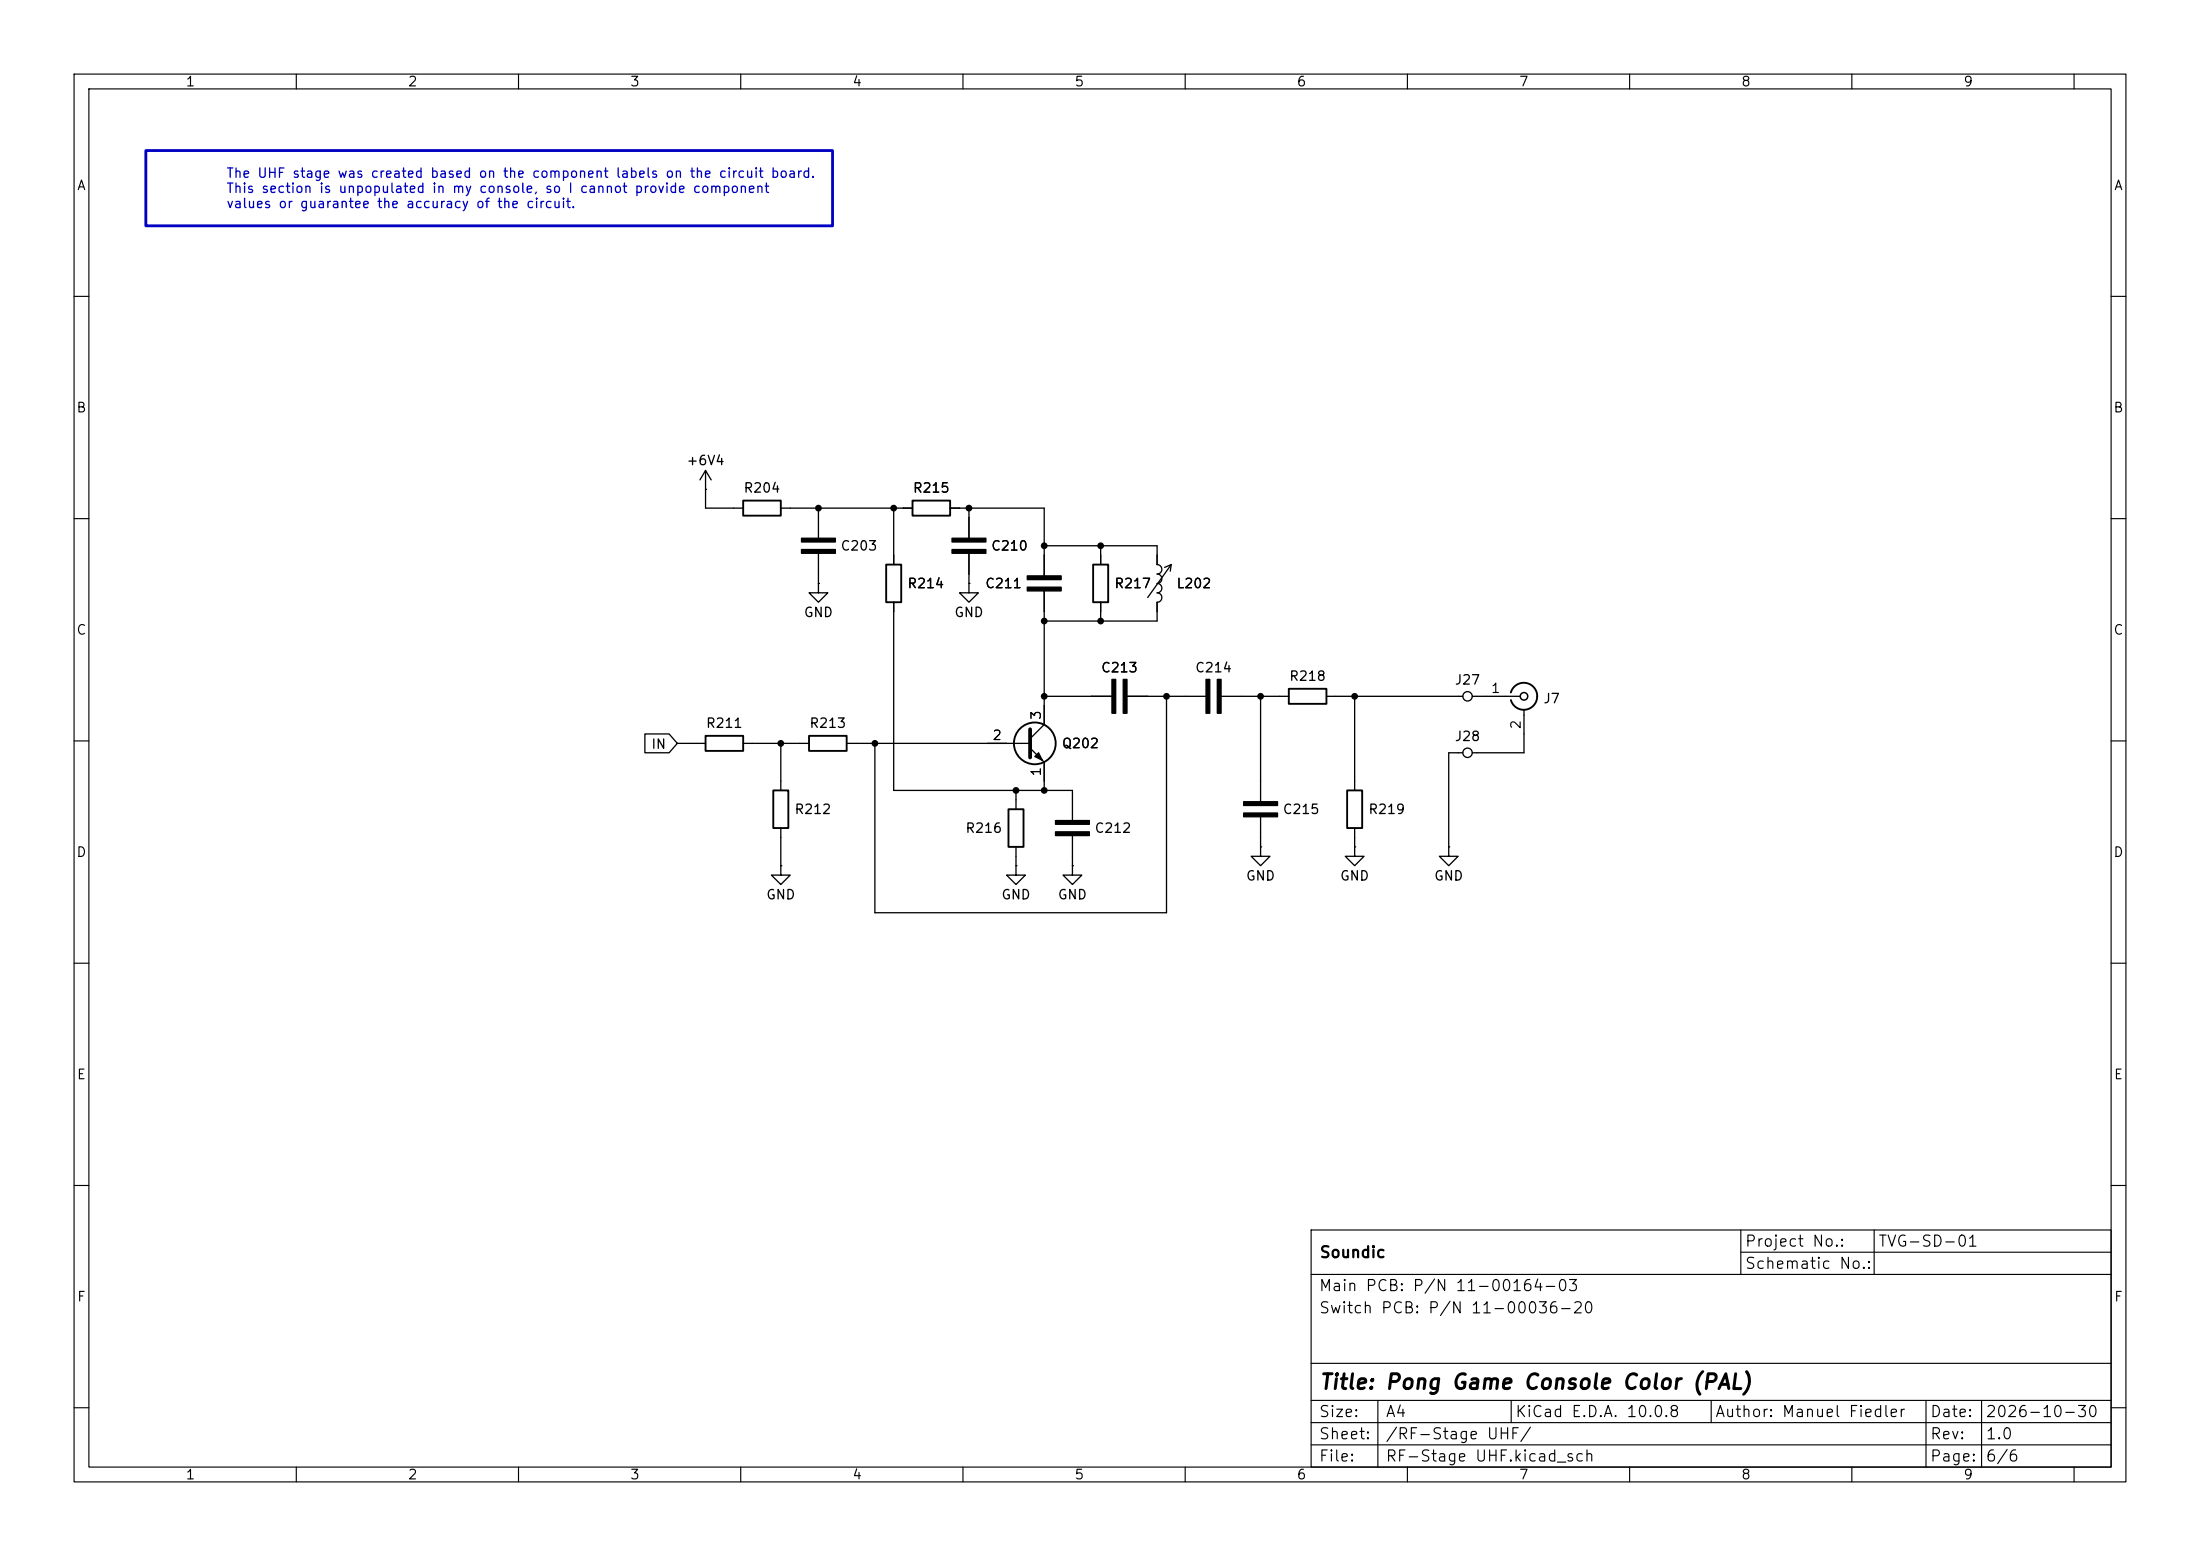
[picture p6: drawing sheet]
<svg xmlns="http://www.w3.org/2000/svg" width="297mm" height="210mm" viewBox="0 0 297 210" stroke-linecap="round" stroke-linejoin="round" font-family="sans-serif">
<g fill="none" stroke="#000" stroke-width=".15">
<path d="M10 10h277v190h-277zM12 12h273v186h-273zM40 10v2M70 10v2M100 10v2M130 10v2M160 10v2M190 10v2M220 10v2M250 10v2M280 10v2M10 40h2"/>
<path d="M285 40h2M10 70h2M285 70h2M10 100h2M285 100h2M10 130h2M285 130h2M10 160h2M177 166h108v32h-108zM177 172h108M235 169h50M235 166v6"/>
<path d="M253 166v6M285 160h2M10 190h2M40 198v2M70 198v2M100 198v2M130 198v2M160 198v2M177 195h108M177 192h108M177 189h108M177 184h108"/>
<path d="M186 189v9M190 198v2M204 189v3M220 198v2M231 189v3M250 198v2M260 189v9M267.5 189v9M280 198v2M285 190h2"/>
</g>
<g fill="none" stroke="#000" stroke-width=".18">
<path d="M95.2 66h.1M95.2 63.5l.8 1.3M95.2 63.5l-.7 1.3M95.2 63.5v5.1h5.1M105.4 68.6h17.8M110.5 78.7v1.3h1.3l-1.3 1.3-1.3-1.3h1.3M110.5 78.7h.1M110.5 68.6v4M110.5 74.7v4M120.6 68.6v7.6M128.3 68.6h12.7v9.1M130.8 78.7v1.3h1.3l-1.3 1.3-1.3-1.3h1.3"/>
<path d="M130.8 78.7h.1M130.8 68.6v4M130.8 74.7v4M141 73.7h15.2v2.5a.64 .64 0 0 1 .7 .6 .64 .64 0 0 1-.7 .7M141 79.8v18l-1.9 1.9M148.6 73.7v2.5M156.2 77.5a.64 .64 0 0 1 .7 .6 .64 .64 0 0 1-.7 .6 .64 .64 0 0 1 .7 .7 .64 .64 0 0 1-.7 .6 .64 .64 0 0 1 .7 .7 .64 .64 0 0 1-.7 .6M158.1 76.2l-3.2 4.4M158.1 76.2l-.9 .4M158.1 76.2l-.1 .9M87.1 99.1h3.2l1.1 1.2-1.1 1.3h-3.2zM120.6 81.3v25.4h24.2v4"/>
<path d="M141 94h9.1M148.6 81.3v2.5M152.1 94h10.7M156.2 81.3v2.5h-15.2M157.5 94v29.2h-39.4v-22.9M164.8 94h9.2M170.2 94v14.2M179.1 94h18.4M182.9 94v12.7M198.8 94h6.4M205.7 95.8v5.8h-6.9M91.4 100.3h3.8"/>
<path d="M100.3 100.3h8.9M105.4 116.8v1.3h1.3l-1.3 1.3-1.3-1.3h1.3M105.4 116.8h.1M105.4 100.3v6.4M105.4 111.8v5M114.3 100.3h24.8M137.2 116.8v1.3h1.2l-1.2 1.3-1.3-1.3h1.3M137.2 116.8h.1M137.2 106.7v2.5M137.2 114.3v2.5M139.1 101l1.9 1.9v3.8M144.8 116.8v1.3h1.2l-1.2 1.3-1.3-1.3h1.3"/>
<path d="M144.8 116.8h.1M144.8 112.8v4M170.2 114.3v1.3h1.2l-1.2 1.2-1.3-1.2h1.3M170.2 114.3h.1M170.2 110.2v4.1M182.9 114.3v1.3h1.2l-1.2 1.2-1.3-1.2h1.3M182.9 114.3h.1M182.9 111.8v2.5M195.6 114.3v1.3h1.2l-1.2 1.2-1.3-1.2h1.3M195.6 114.3h.1M197.5 101.6h-1.9v12.7"/>
<circle cx="198.1" cy="94" r=".63"/>
<circle cx="198.1" cy="101.6" r=".63"/>
</g>
<g fill="none" stroke="#000" stroke-width=".25">
<path d="M100.3 67.6h5.1v2h-5.1zM119.6 76.2h2.1v5.1h-2.1zM123.2 67.6h5.1v2h-5.1zM147.6 76.2h2v5.1h-2zM95.2 99.3h5.1v2h-5.1zM109.2 99.3h5.1v2h-5.1zM174 93h5.1v2h-5.1zM204 93.5a1.81 1.81 0 0 1 2.7-1 1.81 1.81 0 0 1 .1 2.9 1.81 1.81 0 0 1-2.8-.9M104.4 106.7h2v5.1h-2zM136.1 109.2h2.1v5.1h-2.1zM181.9 106.7h2v5.1h-2z"/>
<circle cx="139.7" cy="100.3" r="2.82"/>
</g>
<g fill="#000" stroke="#000" stroke-width=".18">
<path d="M108.2 74.2h4.6v.5h-4.6zM108.2 72.6h4.6v.6h-4.6zM128.5 74.2h4.6v.5h-4.6zM128.5 72.6h4.6v.6h-4.6zM138.7 79.2h4.6v.6h-4.6zM138.7 77.7h4.6v.5h-4.6zM150.1 91.7h.5v4.6h-.5zM151.6 91.7h.5v4.6h-.5zM162.8 91.7h.5v4.6h-.5zM164.3 91.7h.5v4.6h-.5zM139.7 102.1l.5-.5 .5 1zM142.5 112.3h4.6v.5h-4.6z"/>
<path d="M142.5 110.7h4.6v.6h-4.6zM167.9 108.2h4.6v.5h-4.6zM167.9 109.7h4.6v.5h-4.6z"/>
</g>
<circle cx="205.7" cy="94" r=".51" fill="none" stroke="#000" stroke-width=".2"/>
<path d="M139.1 98.4v3.8" fill="none" stroke="#000" stroke-width=".51"/>
<path d="M19.7 20.3h92.7v10.2h-92.7z" fill="none" stroke="#0000c2" stroke-width=".38"/>
<g fill="#000">
<circle cx="110.5" cy="68.6" r=".46"/>
<circle cx="120.6" cy="68.6" r=".46"/>
<circle cx="130.8" cy="68.6" r=".46"/>
<circle cx="141" cy="73.7" r=".46"/>
<circle cx="148.6" cy="73.7" r=".46"/>
<circle cx="141" cy="83.8" r=".46"/>
<circle cx="141" cy="94" r=".46"/>
<circle cx="148.6" cy="83.8" r=".46"/>
<circle cx="157.5" cy="94" r=".46"/>
<circle cx="170.2" cy="94" r=".46"/>
<circle cx="182.9" cy="94" r=".46"/>
<circle cx="105.4" cy="100.3" r=".46"/>
<circle cx="118.1" cy="100.3" r=".46"/>
<circle cx="137.2" cy="106.7" r=".46"/>
<circle cx="141" cy="106.7" r=".46"/>
</g>
<text font-size="2" x="178" y="188">Title: Pong Game Console Color (PAL)</text>
<g font-size="1.5">
<text x="178" y="170.1">Soundic</text>
<text x="235.5" y="168.6">Project No.:</text>
<text x="235.5" y="171.6">Schematic No.:</text>
<text x="253.5" y="168.6">TVG-SD-01</text>
<text x="178" y="174.6">Main PCB: P/N 11-00164-03</text>
<text x="178" y="177.6">Switch PCB: P/N 11-00036-20</text>
<text x="178" y="191.6">Size:</text>
<text x="187" y="191.6">A4</text>
<text x="204.5" y="191.6">KiCad E.D.A. 10.0.8</text>
<text x="231.5" y="191.6">Author: Manuel Fiedler</text>
<text x="260.5" y="191.6">Date:</text>
<text x="268" y="191.6">2026-10-30</text>
<text x="178" y="194.6">Sheet:</text>
<text x="178" y="197.6">File:</text>
<text x="187" y="197.6">RF-Stage UHF.kicad_sch</text>
<text x="187" y="194.6">/RF-Stage UHF/</text>
<text x="260.5" y="197.6">Page:</text>
<text x="260.5" y="194.6">Rev:</text>
<text x="268" y="194.6">1.0</text>
<text x="268" y="197.6">6/6</text>
</g>
<g font-size="1.3">
<text x="25" y="12">1</text>
<text x="55" y="12">2</text>
<text x="85" y="12">3</text>
<text x="115" y="12">4</text>
<text x="145" y="12">5</text>
<text x="175" y="12">6</text>
<text x="205" y="12">7</text>
<text x="235" y="12">8</text>
<text x="265" y="12">9</text>
<text x="10.3" y="26">A</text>
<text x="285.3" y="26">A</text>
<text x="10.2" y="56">B</text>
<text x="285.2" y="56">B</text>
<text x="92.6" y="63.1">+6V4</text>
<text x="100.3" y="66.8">R204</text>
<text x="123.2" y="66.8">R215</text>
<text x="113.4" y="74.6">C203</text>
<text x="133.7" y="74.6">C210</text>
<text x="108.4" y="83.6">GND</text>
<text x="122.4" y="79.7">R214</text>
<text x="128.7" y="83.6">GND</text>
<text x="132.9" y="79.7">C211</text>
<text x="150.4" y="79.7">R217</text>
<text x="158.7" y="79.7">L202</text>
<text x="10.2" y="86">C</text>
<text x="285.2" y="86">C</text>
<text x="148.6" y="91.1">C213</text>
<text x="161.3" y="91.1">C214</text>
<text x="174" y="92.2">R218</text>
<text x="196.3" y="92.7">J27</text>
<text x="201.2" y="93.8">1</text>
<text x="208.3" y="95.2">J7</text>
<text x="87.8" y="101.4">IN</text>
<text x="95.2" y="98.6">R211</text>
<text x="109.2" y="98.6">R213</text>
<text x="133.9" y="100.2">2</text>
<text x="140.8" y="97.3" transform="rotate(-90 140.8 97.3)">3</text>
<text x="143.3" y="101.3">Q202</text>
<text x="196.3" y="100.3">J28</text>
<text x="205.6" y="98.5" transform="rotate(-90 205.6 98.5)">2</text>
<text x="140.8" y="104.9" transform="rotate(-90 140.8 104.9)">1</text>
<text x="107.2" y="110.2">R212</text>
<text x="130.2" y="112.7">R216</text>
<text x="147.7" y="112.7">C212</text>
<text x="173.1" y="110.2">C215</text>
<text x="184.6" y="110.2">R219</text>
<text x="10.2" y="116">D</text>
<text x="168.1" y="119.2">GND</text>
<text x="180.8" y="119.2">GND</text>
<text x="193.5" y="119.2">GND</text>
<text x="285.2" y="116">D</text>
<text x="103.3" y="121.7">GND</text>
<text x="135.1" y="121.7">GND</text>
<text x="142.7" y="121.7">GND</text>
<text x="10.3" y="146">E</text>
<text x="285.3" y="146">E</text>
<text x="10.3" y="176">F</text>
<text x="285.3" y="176">F</text>
<text x="25" y="200">1</text>
<text x="55" y="200">2</text>
<text x="85" y="200">3</text>
<text x="115" y="200">4</text>
<text x="145" y="200">5</text>
<text x="175" y="200">6</text>
<text x="205" y="200">7</text>
<text x="235" y="200">8</text>
<text x="265" y="200">9</text>
</g>
<g font-size="1.3" fill="#0000c2">
<text x="30.5" y="24.3">The UHF stage was created based on the component labels on the circuit board.</text>
<text x="30.5" y="26.4">This section is unpopulated in my console, so I cannot provide component</text>
<text x="30.5" y="28.4">values ​or guarantee the accuracy of the circuit.</text>
</g>
</svg>
